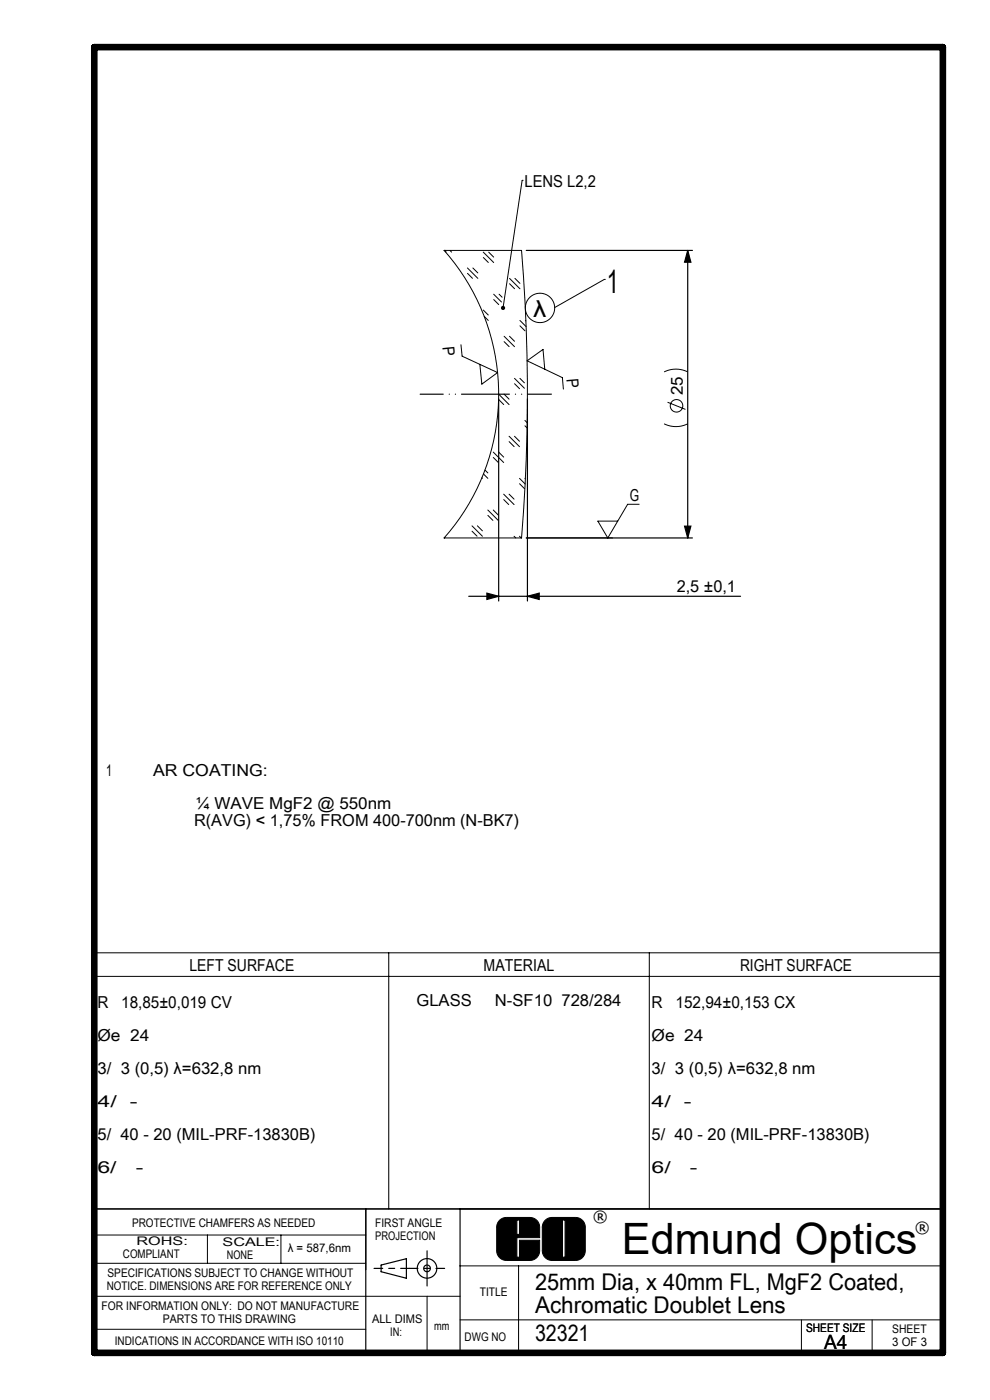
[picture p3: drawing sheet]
<svg xmlns="http://www.w3.org/2000/svg" width="210mm" height="297mm" viewBox="0 0 210 297" stroke-linecap="round" stroke-linejoin="round" font-family="sans-serif">
<g fill="none" stroke="#000" stroke-width=".21">
<path d="M110.8 38.3h.1M110.8 38.3l-4.1 27M94.2 53.1h16.4a373.1 373.1 0 0 1 0 61h-16.4M94.2 53.1h.1M94.2 53.1a46 46 0 0 1 0 61M94.3 53.1l.4 .4M95.4 53.1l.4 .4M99.2 56.8l2.2 2.3M99.2 58l1 1M100.3 56.8l1.1 1.1M102.5 53.5l2.2 2.2M102.5 54.6l1.1 1.1"/>
<path d="M103.7 53.5l1 1M108.1 59.1l2.2 2.2M109.2 59.1l1.1 1M128.2 59.3h.1M128.2 59.3l-10.5 5.9M97.8 73.1l.2 2.5 7.6 3.4-3.4 2.5-.4-4.2M102.5 65.8l1.1 1M102.7 67.1l.9 .9M104.7 62.4l1.7 1.7M104.7 63.6l1.1 1M105.9 62.4l.6 .7M106.9 71.3l2.2 2.2"/>
<path d="M106.9 72.5l1.1 1M108.1 71.3l1 1.1M108.1 60.2l1 1.1M110.3 68l1.3 1.3M110.3 69.1l1.1 1.1M111.4 68l.2 .1M115.6 78.3l-.4-4.2-3.4 2.4 7.5 3.6 .2 2.4M140.9 78.9a5.6 5.6 0 0 1 5 0M102.9 99.7l.6 .6M104.6 95.9l2.2 2.2M104.6 97l1.1 1.1M105.8 83.6l2.2 2.2"/>
<path d="M105.8 95.9l1 1.1M105.8 84.8l1 1M106.9 83.6l1.1 1.1M108 92.6l2.2 2.2M108 93.7l1.1 1.1M109.1 80.3l2.1 2.1M109.1 92.6l1.1 1M109.1 81.4l1.1 1.1M110.3 80.3l.9 .9M111.3 89.2l.5 .5M111.4 90.3l.4 .5M140.9 89.9a5.6 5.6 0 0 0 5 0"/>
<path d="M141.6 85.3l3.8 1.6M94.2 114.1h.1M100.1 111.6l2.2 2.2M100.1 112.7l1.1 1.1M101.3 111.6l1 1M102.2 101.4l.1 .1M102.6 100.5l.9 1M103.5 108.2l2.2 2.2M103.5 109.3l1 1.1M104.6 108.2l1.1 1.1M106.8 104.8l2.2 2.2M106.8 106l1.1 1"/>
<path d="M108 104.8l1 1.1M109 113.8l.4 .3M110.2 101.5l1.2 1.2M110.2 113.8l.4 .3M110.2 102.6l1.1 1.1M111.3 101.5l.1 .1M111.6 114.1h18.3M135.6 107h-2.5l-4.2 7.1-2.1-3.5h4.2M20.2 202.1h179.8v54.4h-179.8zM20.2 207.1h179.8M82.5 202.1v54.4M137.7 202.1v54.4"/>
<path d="M105.9 259a2.07 2.07 0 0 1 1.5-.7h5a2.07 2.07 0 0 1 2.1 2v2.3h-4.9v4.1h.6v-3.6h4.3v2.2a2.07 2.07 0 0 1-2.1 2.1h-5a2.07 2.07 0 0 1-2-2.1v-5.2zM109.6 258.8h.6v3.1h-.6zM115.7 258.8l1.2-.5h5.2a2.07 2.07 0 0 1 2.1 2v5a2.07 2.07 0 0 1-2.1 2.1h-5a2.07 2.07 0 0 1-2.1-2.1v-5a2.07 2.07 0 0 1 .7-1.5zM119.3 258.8h.6v7.9h-.6zM20 268h57.6M20 262h57.6M44 262v6M59.6 262v6M90.6 275v12M97.6 268.5h102.4M97.6 275h-77.6M110 268.5v18.5"/>
<path d="M20 282h57.6M97.6 280h102.4M97.6 287.1h101.4M170 280v7M185 280v7.1"/>
<circle cx="114.5" cy="65.3" r="3.1"/>
<circle cx="143.5" cy="86.1" r="1.33"/>
</g>
<g fill="none" stroke="#000" stroke-width=".25">
<path d="M111.6 53.1h35.3M145.9 53.1v61M145.9 53.1l.6 2.5h-1.3zM105.8 84.6v42.9M111.9 84.6v42.9M111.6 114.1h35.3M145.2 111.6h1.3l-.6 2.5zM99.4 126.5h57.7M103.3 125.8l2.5 .7-2.5 .7zM111.9 126.5l2.5-.7v1.4zM20 256.5h180M77.6 256.5v30.5"/>
<path d="M97.6 256.5v30.6M80.8 268.4l5.4-1.4v4.2l-5.4-1.4zM90.6 265.4v7.4"/>
<circle cx="90.6" cy="269.1" r=".71"/>
<circle cx="90.6" cy="269.1" r="2.07"/>
</g>
<path d="M20 10h180v277h-180z" fill="none" stroke="#000" stroke-width="1.4"/>
<path d="M109.6 258.8v3.1h.6v-3.1zM106 258.9l.6-.4 .7-.2h5.1l.8 .2 .7 .4 .5 1.1 .1 2.6h-4.9v4.1h.6v-3.6h4.3l-.1 2.6-.6 1.1-.6 .4-.6 .2h-5.2l-.8-.2-.7-.4-.4-.6-.1-.7v-5.2l.1-.7zM119.3 258.8v7.9h.6v-7.9zM115.7 258.9l.6-.4 .6-.2h5.2l.8 .2 .7 .4 .4 .6 .1 .7 .1 5.1-.2 .9-.5 .6-.6 .4-.7 .2h-5.1l-.8-.2-.7-.4-.4-.6-.2-.7v-5.2l.2-.8z" fill-rule="evenodd" fill="#000"/>
<path d="M117 83.6h-27.9" fill="none" stroke="#000" stroke-width=".25" stroke-dasharray="10.2 1.3 0 1.3 0 1.3" stroke-dashoffset="5.1"/>
<path d="M79.3 269.1h7.5M94.3 269.1h-7.5" fill="none" stroke="#000" stroke-width=".25" stroke-dasharray="30.5 1.3 1.3 1.3" stroke-dashoffset="28.6"/>
<g fill="#000">
<path d="M106.4 65a.45 .45 0 0 1 .7 .2 .45 .45 0 0 1-.5 .6l.1-.5-.1 .5-.3-.3z"/>
<path d="M145.9 53.1l.6 2.5h-1.3zM145.2 111.6h1.3l-.6 2.5z"/>
<path d="M111.9 126.5l2.5-.7v1.4zM103.3 125.8l2.5 .7-2.5 .7z"/>
</g>
<text font-size="9.2" x="131.9" y="266">Edmund Optics</text>
<text font-size="7.1" x="128.7" y="62.2">1</text>
<g font-size="4.9">
<text x="113.1" y="67.2">λ</text>
<text x="113.5" y="273.6">25mm Dia, x 40mm FL, MgF2 Coated,</text>
<text x="113.5" y="278.5">Achromatic Doublet Lens</text>
<text x="113.5" y="284.5">32321</text>
</g>
<text font-size="4.2" x="174.8" y="286.2">A4</text>
<g font-size="3.5">
<text x="111.3" y="39.7">LENS L2,2</text>
<text x="93.9" y="73.5" transform="rotate(84 93.9 73.5)">P</text>
<text x="120.1" y="80.5" transform="rotate(85 120.1 80.5)">P</text>
<text x="144.8" y="83.9" transform="rotate(-90 144.8 83.9)">25</text>
<text x="133.6" y="106.2">G</text>
<text x="143.5" y="125.7">2,5 ±0,1</text>
<text x="22.5" y="164.7">1</text>
<text x="32.5" y="164.7">AR COATING:</text>
<text x="41.5" y="171.7">¼ WAVE MgF2 @ 550nm</text>
<text x="41.2" y="175.2">R(AVG) &lt; 1,75% FROM 400-700nm (N-BK7)</text>
<text x="40.2" y="205.9">LEFT SURFACE</text>
<text x="102.6" y="205.9">MATERIAL</text>
<text x="157" y="205.9">RIGHT SURFACE</text>
<text x="20.7" y="213.8">R</text>
<text x="25.7" y="213.8">18,85±0,019 CV</text>
<text x="88.3" y="213.4">GLASS</text>
<text x="105" y="213.4">N-SF10 728/284</text>
<text x="138.2" y="213.8">R</text>
<text x="143.3" y="213.8">152,94±0,153 CX</text>
<text x="20.7" y="220.8">Øe 24</text>
<text x="138.2" y="220.8">Øe 24</text>
<text x="20.7" y="227.8">3/ 3 (0,5) λ=632,8 nm</text>
<text x="138.2" y="227.8">3/ 3 (0,5) λ=632,8 nm</text>
<text x="20.7" y="234.8">4/</text>
<text x="27.5" y="234.8">-</text>
<text x="138.2" y="234.8">4/</text>
<text x="145.1" y="234.8">-</text>
<text x="20.7" y="241.8">5/ 40 - 20 (MIL-PRF-13830B)</text>
<text x="138.2" y="241.8">5/ 40 - 20 (MIL-PRF-13830B)</text>
<text x="20.7" y="248.8">6/</text>
<text x="28.8" y="248.8">-</text>
<text x="138.2" y="248.8">6/</text>
<text x="146.4" y="248.8">-</text>
</g>
<g font-size="3.3">
<text x="125.8" y="259.3">®</text>
<text x="194.1" y="261.5">®</text>
</g>
<g font-size="2.5">
<text x="28" y="260.3">PROTECTIVE CHAMFERS AS NEEDED</text>
<text x="79.6" y="260.3">FIRST ANGLE</text>
<text x="79.6" y="263.1">PROJECTION</text>
<text x="26.1" y="267">COMPLIANT</text>
<text x="29" y="264.2">ROHS:</text>
<text x="47.2" y="264.3">SCALE:</text>
<text x="48.1" y="267.1">NONE</text>
<text x="61" y="265.7">λ = 587,6nm</text>
<text x="22.6" y="273.6">NOTICE. DIMENSIONS ARE FOR REFERENCE ONLY</text>
<text x="22.8" y="270.8">SPECIFICATIONS SUBJECT TO CHANGE WITHOUT</text>
<text x="101.8" y="274.9">TITLE</text>
<text x="21.6" y="277.9">FOR INFORMATION ONLY: DO NOT MANUFACTURE</text>
<text x="34.5" y="280.7">PARTS TO THIS DRAWING</text>
<text x="78.9" y="280.7">ALL DIMS</text>
<text x="24.3" y="285.3">INDICATIONS IN ACCORDANCE WITH ISO 10110</text>
<text x="82.8" y="283.5">IN:</text>
<text x="92.1" y="282.1">mm</text>
<text x="98.6" y="284.4">DWG NO</text>
<text x="171" y="282.6">SHEET SIZE</text>
<text x="189.3" y="282.8">SHEET</text>
<text x="189.3" y="285.6">3 OF 3</text>
</g>
</svg>
